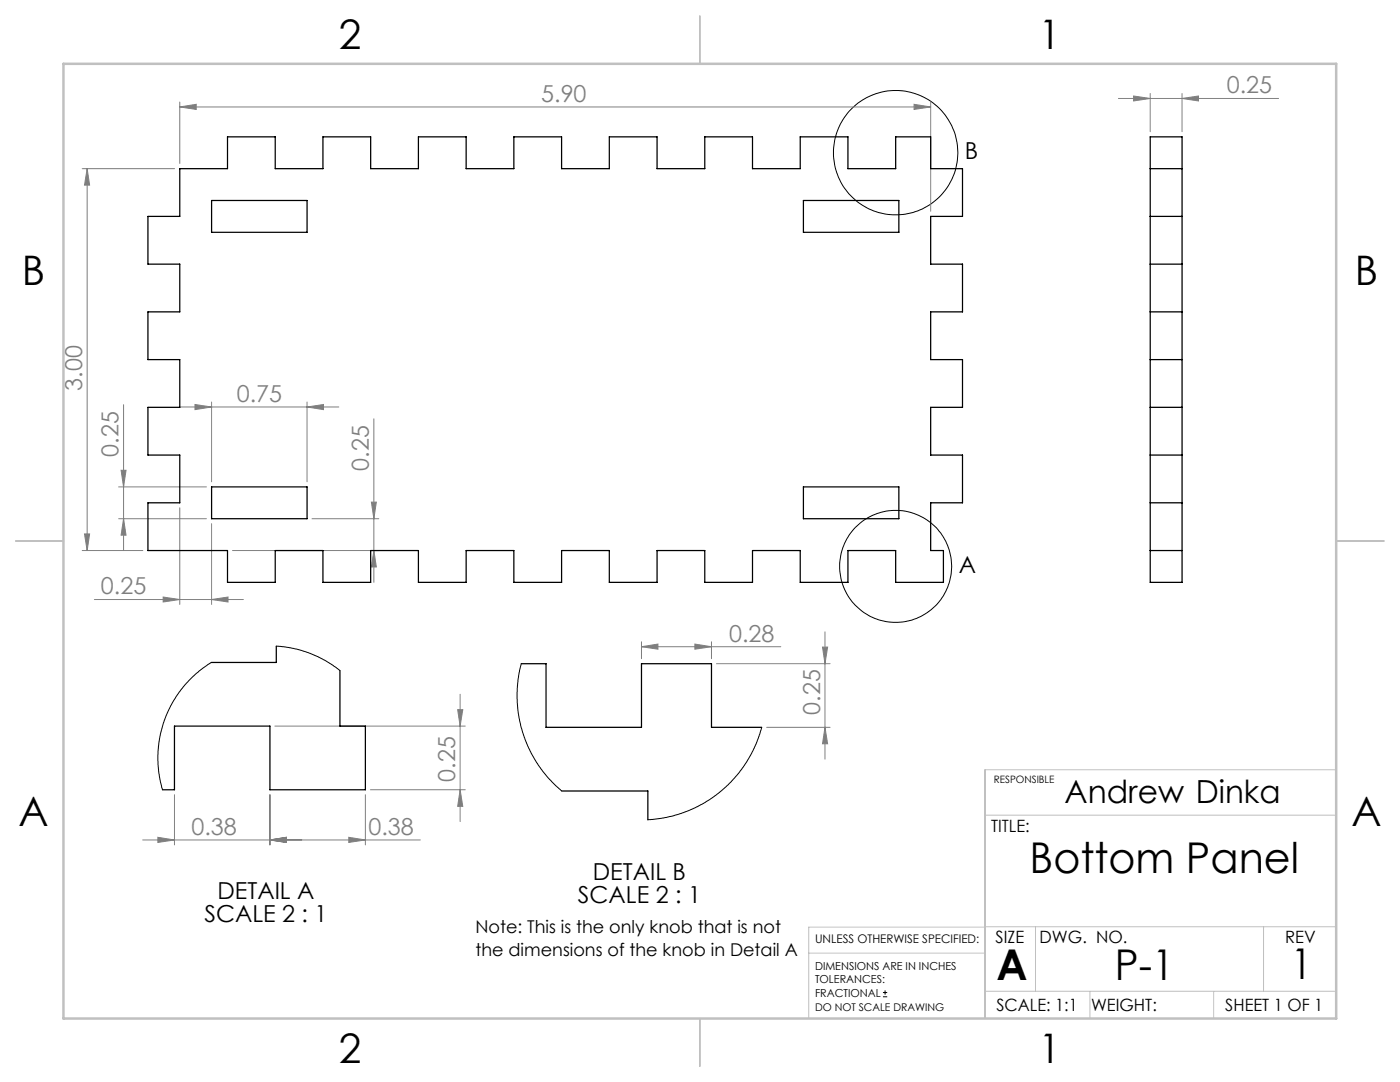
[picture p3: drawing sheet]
<svg xmlns="http://www.w3.org/2000/svg" width="279mm" height="216mm" viewBox="0 0 279 216" stroke-linecap="round" stroke-linejoin="round" font-family="sans-serif">
<g fill="none" stroke="#000" stroke-width=".2">
<path d="M176.2 198.9h.9M176.2 198h.9M176.6 197.6v.9"/>
<circle cx="178.8" cy="30.5" r="12.4"/>
<circle cx="178.8" cy="113" r="11.2"/>
</g>
<g fill="none" stroke="#808080" stroke-width=".2">
<path d="M223.2 19.6h32M226.2 19.2l3.4 .4-3.4 .5zM229.6 18.7v7.6M235.9 19.6l3.3-.4v.9zM235.9 18.7v7.6M16.4 33.7h18.5M17.4 33.7l.5 3.2h-1zM17.4 33.7v76.2M35.9 21.3l3.3-.5v1zM35.9 20.4v12.2M35.9 21.3h149.8M182.4 20.8l3.3 .5-3.3 .5z"/>
<path d="M185.7 20.4v21.8M23.7 97.2h17.5M24.2 93.8h1l-.5 3.4zM24.7 80.8v29.1M35.9 81.2h31.7M38.9 80.7l3.3 .5-3.3 .5zM42.2 80.2v15.9M61.3 81.2l3.3-.5v1zM61.3 80.2v15.9M74.6 83.6v32.6M16.4 109.9h12.1M16.9 106.5h1l-.5 3.4z"/>
<path d="M18.8 119.6h29.8M23.7 103.5h17.5M24.7 103.5l.5 3.3h-1zM32.6 119.1l3.3 .5-3.3 .5zM35.9 101.3v19.3M42.2 119.6l3.3-.5v1zM42.2 104.5v16.1M46.4 109.9h29.2M62.3 103.5h13.3M74.1 100.2h1l-.5 3.3zM74.6 109.9l.5 3.2h-1zM91.8 138.5v25.4"/>
<path d="M128 129l3.3-.5v1zM128 128.1v3.3M128 129h27.8M138.7 128.5l3.3 .5-3.3 .5zM142 128.1v3.3M143 132.4h22.7M164.1 129.1h1.1l-.6 3.3zM164.6 126.1v25.4M34.8 158.6v10M53.9 158.6v10M54.9 144.9h38M72.9 158.6v10"/>
<path d="M73.9 157.6h19M91.3 141.6h1.1l-.6 3.3zM91.8 157.6l.6 3.3h-1.1zM153 145.1h12.7M164.6 145.1l.6 3.3h-1.1zM28.5 167.6h55.4M31.5 167.1l3.3 .5-3.3 .5zM53.9 167.6l3.3-.5v1zM69.6 167.1l3.3 .5-3.3 .5z"/>
</g>
<path d="M266.7 153.6h-70.1v49.6M196.6 162.7h70.1M161.4 190.2h35.2M196.6 185h-35.2v18.2M196.6 197.8h70.1M196.6 184.9h70.1M206.7 184.9v12.9M217.5 197.8v5.4M242.2 197.8v5.4M252.2 184.9v12.9" fill="none" stroke="#c0c0c0" stroke-width=".2"/>
<path d="M139.7 3.2v9.5M3.1 107.9h9.6M266.7 107.9h9.5M139.7 203.2v9.6" fill="none" stroke="#c0c0c0" stroke-width=".25"/>
<path d="M12.7 12.7h254v190.5h-254z" fill="none" stroke="#c0c0c0" stroke-width=".5"/>
<g fill="#808080">
<path d="M61.3 81.2l3.3-.5v1zM38.9 80.7l3.3 .5-3.3 .5z"/>
<path d="M226.2 19.2l3.4 .4-3.4 .5zM235.9 19.6l3.3-.4v.9zM53.9 167.6l3.3-.5v1zM69.6 167.1l3.3 .5-3.3 .5zM31.5 167.1l3.3 .5-3.3 .5zM53.9 167.6l3.3-.5v1z"/>
<path d="M42.2 119.6l3.3-.5v1zM32.6 119.1l3.3 .5-3.3 .5z"/>
<path d="M164.1 129.1h1.1l-.6 3.3zM164.6 145.1l.6 3.3h-1.1z"/>
<path d="M16.9 106.5h1l-.5 3.4zM17.4 33.7l.5 3.2h-1z"/>
<path d="M74.1 100.2h1l-.5 3.3zM74.6 109.9l.5 3.2h-1zM24.2 93.8h1l-.5 3.4zM24.7 103.5l.5 3.3h-1zM91.3 141.6h1.1l-.6 3.3zM91.8 157.6l.6 3.3h-1.1z"/>
<path d="M128 129l3.3-.5v1zM138.7 128.5l3.3 .5-3.3 .5z"/>
<path d="M35.9 21.3l3.3-.5v1zM182.4 20.8l3.3 .5-3.3 .5z"/>
</g>
<g fill="none" stroke="#000" stroke-width=".25">
<path d="M35.9 33.7h9.5v-6.4h9.5v6.4h9.6v-6.4h9.5v6.4h9.5v-6.4h9.5v6.4h9.6v-6.4h9.5v6.4h9.5v-6.4h9.5v6.4h9.6v-6.4h9.5v6.4h9.5v-6.4h9.5v6.4h9.6v-6.4h6.9v6.4h6.4v9.5h-6.4v9.5h6.4v9.5h-6.4v9.6h6.4v9.5h-6.4v9.5h6.4v9.5h-6.4v9.6h2.6v6.3h-9.5v-6.3h-9.6v6.3h-9.5v-6.3h-9.5v6.3h-9.5v-6.3h-9.6v6.3h-9.5v-6.3h-9.5v6.3h-9.5v-6.3h-9.6v6.3h-9.5v-6.3h-9.5v6.3h-9.5v-6.3h-9.6v6.3h-9.5v-6.3h-15.9v-9.6h6.4v-9.5h-6.4v-9.5h6.4v-9.5h-6.4v-9.6h6.4v-9.5h-6.4v-9.5h6.4zM229.6 33.7h6.3M229.6 27.3h6.3v88.9h-6.3zM42.2 40h19.1v6.4h-19.1zM160.3 40h19.1v6.4h-19.1zM229.6 43.2h6.3M229.6 52.7h6.3M229.6 62.2h6.3M229.6 71.8h6.3M42.2 97.2h19.1v6.3h-19.1zM160.3 97.2h19.1v6.3h-19.1zM229.6 81.3h6.3"/>
<path d="M229.6 90.8h6.3M229.6 100.3h6.3M229.6 109.9h6.3M55.1 128.9v3.3h-12.9M67.8 133.8v11.1h5.1v12.7h-19v-12.7h-19.1v12.7h-2.4M104 132.4h5v12.7h19v-12.7h14v12.7h10M112.1 157.8h17.2v5.8"/>
</g>
<path d="M42.2 132.2l-3.1 2.3-2.2 2.2-2.2 3-1.6 3.2-1.1 3.6-.5 3.3 .1 4 .8 3.8M55.1 128.9l3.4 .5 3.4 1 2.8 1.3 3.1 2.1M104 132.4l-.6 3.3-.2 3.7 .2 2.9 .9 3.9 1.2 3 1.6 3 2.3 3 2.7 2.6M152 145.1l-1.1 3.4-.9 1.9-1.4 2.3-2.7 3.3-2.6 2.3-3.1 2.1-3.7 1.7-3.6 1-3.6 .5" fill="none" stroke="#000" stroke-width=".2"/>
<g font-size="8.5">
<text x="205.5" y="174.2">Bottom Panel</text>
<text x="198.9" y="195.5">A</text>
<text x="222.5" y="195.5">P-1</text>
<text x="257.6" y="195.4">1</text>
</g>
<g font-size="8.1">
<text x="67.6" y="9.7">2</text>
<text x="207.3" y="9.7">1</text>
<text x="4.4" y="57">B</text>
<text x="270.4" y="57">B</text>
<text x="3.7" y="164.9">A</text>
<text x="269.7" y="164.9">A</text>
<text x="67.6" y="212.2">2</text>
<text x="207.3" y="212.2">1</text>
</g>
<text font-size="6.3" x="212.4" y="160.3">Andrew Dinka</text>
<g font-size="4.7" fill="#808080">
<text x="108" y="20.3">5.90</text>
<text x="244.8" y="18.6">0.25</text>
<text x="16.4" y="78" transform="rotate(-90 16.4 78)">3.00</text>
<text x="47.3" y="80.2">0.75</text>
<text x="23.7" y="91.1" transform="rotate(-90 23.7 91.1)">0.25</text>
<text x="73.6" y="93.9" transform="rotate(-90 73.6 93.9)">0.25</text>
<text x="20.2" y="118.6">0.25</text>
<text x="145.5" y="128">0.28</text>
<text x="163.7" y="142.6" transform="rotate(-90 163.7 142.6)">0.25</text>
<text x="90.8" y="156" transform="rotate(-90 90.8 156)">0.25</text>
<text x="38.2" y="166.6">0.38</text>
<text x="73.6" y="166.6">0.38</text>
</g>
<g font-size="4.7">
<text x="192.6" y="31.7">B</text>
<text x="191.3" y="114.3">A</text>
<text x="43.4" y="179.5">DETAIL A</text>
<text x="118.3" y="175.7">DETAIL B</text>
<text x="40.8" y="184">SCALE 2 : 1</text>
<text x="115.3" y="180.2">SCALE 2 : 1</text>
</g>
<g font-size="3.5">
<text x="94.9" y="186.2">Note: This is the only knob that is not</text>
<text x="94.9" y="190.7">the dimensions of the knob in Detail A</text>
</g>
<g font-size="3.4">
<text x="197.8" y="166">TITLE:</text>
<text x="198.7" y="188.1">SIZE</text>
<text x="207.5" y="188.1">DWG. NO.</text>
<text x="256.5" y="188.2">REV</text>
<text x="198.8" y="201.7">SCALE: 1:1</text>
<text x="217.7" y="201.8">WEIGHT:</text>
<text x="244.5" y="201.7">SHEET 1 OF 1</text>
</g>
<text font-size="2.4" x="162.7" y="188.1">UNLESS OTHERWISE SPECIFIED:</text>
<g font-size="2.2">
<text x="162.7" y="193.6">DIMENSIONS ARE IN INCHES</text>
<text x="162.7" y="196.2">TOLERANCES:</text>
<text x="162.7" y="198.9">FRACTIONAL</text>
</g>
<text font-size="2.1" x="162.7" y="201.7">DO NOT SCALE DRAWING</text>
<text font-size="2" x="198.3" y="156.2">RESPONSIBLE</text>
</svg>
